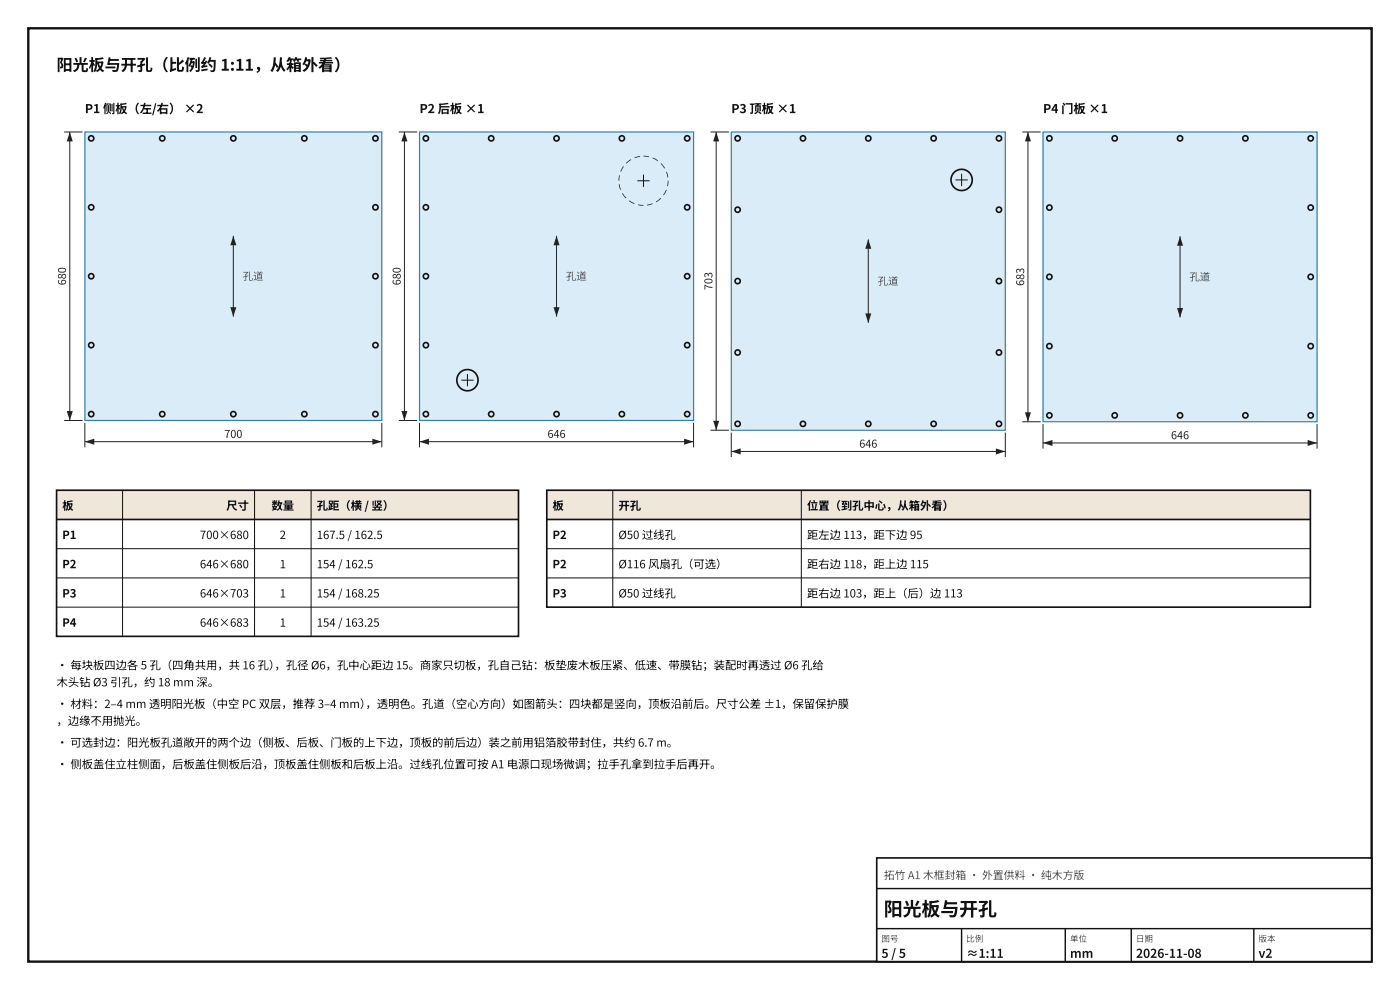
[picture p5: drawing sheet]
<svg xmlns="http://www.w3.org/2000/svg" width="297mm" height="210mm" viewBox="0 0 297 210" stroke-linecap="round" stroke-linejoin="round" font-family="sans-serif">
<path d="M18 28h63v61.2h-63z" fill="#d9ecf7"/>
<path d="M18 28h63v61.2h-63z" fill="none" stroke="#2f7fb5" stroke-width=".25"/>
<g fill="none" stroke="#111" stroke-width=".35">
<circle cx="19.4" cy="29.3" r=".55"/>
<circle cx="34.4" cy="29.3" r=".55"/>
<circle cx="49.5" cy="29.3" r=".55"/>
<circle cx="64.6" cy="29.3" r=".55"/>
<circle cx="79.7" cy="29.3" r=".55"/>
<circle cx="19.4" cy="44" r=".55"/>
<circle cx="19.4" cy="58.6" r=".55"/>
<circle cx="79.7" cy="44" r=".55"/>
<circle cx="79.7" cy="58.6" r=".55"/>
<circle cx="19.4" cy="73.2" r=".55"/>
<circle cx="79.7" cy="73.2" r=".55"/>
<circle cx="19.4" cy="87.8" r=".55"/>
<circle cx="34.4" cy="87.8" r=".55"/>
<circle cx="49.5" cy="87.8" r=".55"/>
<circle cx="64.6" cy="87.8" r=".55"/>
<circle cx="79.7" cy="87.8" r=".55"/>
</g>
<path d="M18 89.7v5.2M18 93.7h63M81 89.7v5.2" fill="none" stroke="#222" stroke-width=".21"/>
<g fill="#222">
<path d="M18 93.7l2-.6v1.2z"/>
<path d="M79 93.1l2 .6-2 .6z"/>
</g>
<path d="M13.6 28h3.9M14.8 28v61.2M13.6 89.2h3.9" fill="none" stroke="#222" stroke-width=".21"/>
<g fill="#222">
<path d="M14.8 28l.6 2h-1.2z"/>
<path d="M14.2 87.2h1.2l-.6 2z"/>
</g>
<path d="M49.5 50v17.2" fill="none" stroke="#222" stroke-width=".21"/>
<g fill="#222">
<path d="M49.5 50l.6 2h-1.2z"/>
<path d="M48.9 65.2h1.2l-.6 2z"/>
</g>
<path d="M89 28h58.1v61.2h-58.1z" fill="#d9ecf7"/>
<path d="M89 28h58.1v61.2h-58.1z" fill="none" stroke="#2f7fb5" stroke-width=".25"/>
<g fill="none" stroke="#111" stroke-width=".35">
<circle cx="90.4" cy="29.3" r=".55"/>
<circle cx="104.2" cy="29.3" r=".55"/>
<circle cx="118.1" cy="29.3" r=".55"/>
<circle cx="131.9" cy="29.3" r=".55"/>
<circle cx="145.8" cy="29.3" r=".55"/>
<circle cx="90.4" cy="44" r=".55"/>
<circle cx="90.4" cy="58.6" r=".55"/>
<circle cx="145.8" cy="44" r=".55"/>
<circle cx="145.8" cy="58.6" r=".55"/>
<circle cx="90.4" cy="73.2" r=".55"/>
<circle cx="145.8" cy="73.2" r=".55"/>
<circle cx="90.4" cy="87.8" r=".55"/>
<circle cx="99.2" cy="80.6" r="2.25"/>
<circle cx="104.2" cy="87.8" r=".55"/>
<circle cx="118.1" cy="87.8" r=".55"/>
<circle cx="131.9" cy="87.8" r=".55"/>
<circle cx="145.8" cy="87.8" r=".55"/>
</g>
<path d="M99.2 79.3v2.6M97.9 80.6h2.6" fill="none" stroke="#111" stroke-width=".21"/>
<path d="M141.3 40.2l.2 .1-.7 1.1-.1-.1zM139.1 42.8l1-.8 .2 .1-1.1 .8zM137.3 43.4l1.1-.3 .1 .2-1.2 .3zM135.4 43.4l1.1 .1v.2l-1.2-.2zM133.5 42.5l1.1 .6v.2l-1.2-.6zM132 41.1l.1-.1 .8 1-.1 .1zM131.3 39.1h.1l.3 1.1-.1 .1zM131.3 37.2h.2l-.1 1.1h-.2zM132.2 35.2l.2 .1-.6 1.1h-.2zM132.8 34.6l1-.8 .1 .1-1 .8zM134.6 33.4l1.2-.3v.2l-1.1 .3zM136.5 33l1.2 .2v.2l-1.2-.2zM138.5 33.4l1.1 .6-.1 .2-1.1-.6zM140.2 34.7l.1-.1 .8 1.1-.2 .1zM141.3 36.5l.2-.1 .3 1.2h-.2zM141.6 38.3h.2l-.1 1.2h-.2z" fill="#333"/>
<path d="M135.2 38.3h2.6M136.5 37v2.6" fill="none" stroke="#111" stroke-width=".21"/>
<path d="M89 89.7v5.2M89 93.7h58.1M147.1 89.7v5.2" fill="none" stroke="#222" stroke-width=".21"/>
<g fill="#222">
<path d="M89 93.7l2-.6v1.2z"/>
<path d="M145.1 93.1l2 .6-2 .6z"/>
</g>
<path d="M84.6 28h3.9M85.8 28v61.2M84.6 89.2h3.9" fill="none" stroke="#222" stroke-width=".21"/>
<g fill="#222">
<path d="M85.8 28l.6 2h-1.2z"/>
<path d="M85.2 87.2h1.2l-.6 2z"/>
</g>
<path d="M118.1 50v17.2" fill="none" stroke="#222" stroke-width=".21"/>
<g fill="#222">
<path d="M118.1 50l.6 2h-1.3z"/>
<path d="M117.4 65.2h1.3l-.6 2z"/>
</g>
<path d="M155.1 28h58.2v63.3h-58.2z" fill="#d9ecf7"/>
<path d="M155.1 28h58.2v63.3h-58.2z" fill="none" stroke="#2f7fb5" stroke-width=".25"/>
<g fill="none" stroke="#111" stroke-width=".35">
<circle cx="156.5" cy="29.3" r=".55"/>
<circle cx="170.3" cy="29.3" r=".55"/>
<circle cx="184.2" cy="29.3" r=".55"/>
<circle cx="198.1" cy="29.3" r=".55"/>
<circle cx="204" cy="38.2" r="2.25"/>
<circle cx="211.9" cy="29.3" r=".55"/>
<circle cx="156.5" cy="59.6" r=".55"/>
<circle cx="156.5" cy="44.5" r=".55"/>
<circle cx="211.9" cy="59.6" r=".55"/>
<circle cx="211.9" cy="44.5" r=".55"/>
<circle cx="156.5" cy="74.8" r=".55"/>
<circle cx="211.9" cy="74.8" r=".55"/>
<circle cx="156.5" cy="89.9" r=".55"/>
<circle cx="170.3" cy="89.9" r=".55"/>
<circle cx="184.2" cy="89.9" r=".55"/>
<circle cx="198.1" cy="89.9" r=".55"/>
<circle cx="211.9" cy="89.9" r=".55"/>
</g>
<path d="M202.7 38.2h2.6M204 36.9v2.6" fill="none" stroke="#111" stroke-width=".21"/>
<path d="M155.1 91.8v5.2M155.1 95.8h58.2M213.3 91.8v5.2" fill="none" stroke="#222" stroke-width=".21"/>
<g fill="#222">
<path d="M155.1 95.8l2-.7v1.3z"/>
<path d="M211.3 95.1l2 .7-2 .6z"/>
</g>
<path d="M150.7 28h3.9M151.9 28v63.3M150.7 91.3h3.9" fill="none" stroke="#222" stroke-width=".21"/>
<g fill="#222">
<path d="M151.9 28l.7 2h-1.3z"/>
<path d="M151.3 89.3h1.3l-.7 2z"/>
</g>
<path d="M184.2 50.8v17.7" fill="none" stroke="#222" stroke-width=".21"/>
<g fill="#222">
<path d="M184.2 50.8l.6 2h-1.2z"/>
<path d="M183.6 66.5h1.2l-.6 2z"/>
</g>
<path d="M221.3 28h58.1v61.5h-58.1z" fill="#d9ecf7"/>
<path d="M221.3 28h58.1v61.5h-58.1z" fill="none" stroke="#2f7fb5" stroke-width=".25"/>
<g fill="none" stroke="#111" stroke-width=".35">
<circle cx="222.6" cy="29.3" r=".55"/>
<circle cx="236.5" cy="29.3" r=".55"/>
<circle cx="250.3" cy="29.3" r=".55"/>
<circle cx="264.2" cy="29.3" r=".55"/>
<circle cx="278.1" cy="29.3" r=".55"/>
<circle cx="222.6" cy="58.7" r=".55"/>
<circle cx="222.6" cy="44" r=".55"/>
<circle cx="278.1" cy="58.7" r=".55"/>
<circle cx="278.1" cy="44" r=".55"/>
<circle cx="222.6" cy="73.4" r=".55"/>
<circle cx="278.1" cy="73.4" r=".55"/>
<circle cx="222.6" cy="88.1" r=".55"/>
<circle cx="236.5" cy="88.1" r=".55"/>
<circle cx="250.3" cy="88.1" r=".55"/>
<circle cx="264.2" cy="88.1" r=".55"/>
<circle cx="278.1" cy="88.1" r=".55"/>
</g>
<path d="M221.3 90v5.2M221.3 94h58.1M279.4 90v5.2" fill="none" stroke="#222" stroke-width=".21"/>
<g fill="#222">
<path d="M221.3 94l2-.7v1.3z"/>
<path d="M277.4 93.3l2 .7-2 .6z"/>
</g>
<path d="M216.9 28h3.9M218.1 28v61.5M216.9 89.5h3.9" fill="none" stroke="#222" stroke-width=".21"/>
<g fill="#222">
<path d="M218.1 28l.6 2h-1.3z"/>
<path d="M217.4 87.5h1.3l-.6 2z"/>
</g>
<path d="M250.3 50.1v17.2" fill="none" stroke="#222" stroke-width=".21"/>
<g fill="#222">
<path d="M250.3 50.1l.7 2h-1.3z"/>
<path d="M249.7 65.3h1.3l-.7 2z"/>
</g>
<path d="M12 104h98v6.2h-98z" fill="#efe7da"/>
<path d="M12 104h98v31h-98zM12 110.2h98" fill="none" stroke="#111" stroke-width=".35"/>
<path d="M12 116.4h98M26 104v31M54 104v31M66 104v31M12 122.6h98M12 128.8h98" fill="none" stroke="#111" stroke-width=".21"/>
<path d="M116 104h162v6.2h-162z" fill="#efe7da"/>
<path d="M116 104h162v24.8h-162zM116 110.2h162" fill="none" stroke="#111" stroke-width=".35"/>
<path d="M116 116.4h162M130 104v24.8M170 104v24.8M116 122.6h162" fill="none" stroke="#111" stroke-width=".21"/>
<path d="M6 6h285v198h-285z" fill="none" stroke="#111" stroke-width=".5"/>
<path d="M186 182h105v22h-105z" fill="#fff"/>
<path d="M186 182h105v22h-105z" fill="none" stroke="#111" stroke-width=".35"/>
<path d="M186 188.5h105M186 197h105M204 197v7M226 197v7M240 197v7M266 197v7" fill="none" stroke="#111" stroke-width=".3"/>
<text font-size="4" fill="#111" x="187.5" y="194.3">阳光板与开孔</text>
<text font-size="3.4" fill="#111" x="12" y="15">阳光板与开孔（比例约 1:11，从箱外看）</text>
<g font-size="2.6" fill="#111">
<text x="18" y="24">P1 侧板（左/右） ×2</text>
<text x="89" y="24">P2 后板 ×1</text>
<text x="155.1" y="24">P3 顶板 ×1</text>
<text x="221.3" y="24">P4 门板 ×1</text>
<text x="187" y="203.2">5 / 5</text>
<text x="205" y="203.2">≈1:11</text>
<text x="227" y="203.2">mm</text>
<text x="241" y="203.2">2026-11-08</text>
<text x="267" y="203.2">v2</text>
</g>
<g font-size="2.4" fill="#111">
<text x="13.2" y="108.1">板</text>
<text x="48" y="108.1">尺寸</text>
<text x="57.6" y="108.1">数量</text>
<text x="67.2" y="108.1">孔距（横 / 竖）</text>
<text x="117.2" y="108.1">板</text>
<text x="131.2" y="108.1">开孔</text>
<text x="171.2" y="108.1">位置（到孔中心，从箱外看）</text>
<text x="13.2" y="114.3">P1</text>
<text x="42.4" y="114.3">700×680</text>
<text x="59.3" y="114.3">2</text>
<text x="67.2" y="114.3">167.5 / 162.5</text>
<text x="117.2" y="114.3">P2</text>
<text x="131.2" y="114.3">Ø50 过线孔</text>
<text x="171.2" y="114.3">距左边 113，距下边 95</text>
<text x="13.2" y="120.5">P2</text>
<text x="42.4" y="120.5">646×680</text>
<text x="59.3" y="120.5">1</text>
<text x="67.2" y="120.5">154 / 162.5</text>
<text x="117.2" y="120.5">P2</text>
<text x="131.2" y="120.5">Ø116 风扇孔（可选）</text>
<text x="171.2" y="120.5">距右边 118，距上边 115</text>
<text x="13.2" y="126.7">P3</text>
<text x="42.4" y="126.7">646×703</text>
<text x="59.3" y="126.7">1</text>
<text x="67.2" y="126.7">154 / 168.25</text>
<text x="117.2" y="126.7">P3</text>
<text x="131.2" y="126.7">Ø50 过线孔</text>
<text x="171.2" y="126.7">距右边 103，距上（后）边 113</text>
<text x="13.2" y="132.9">P4</text>
<text x="42.4" y="132.9">646×683</text>
<text x="59.3" y="132.9">1</text>
<text x="67.2" y="132.9">154 / 163.25</text>
<text x="12" y="142">· 每块板四边各 5 孔（四角共用，共 16 孔）</text>
<text x="58.2" y="142">，孔径 Ø6，孔中心距边 15。商家只切板，孔自己钻：板垫废木板压紧、低速、带膜钻；装配时再透过 Ø6 孔给</text>
<text x="12" y="145.6">木头钻 Ø3 引孔，约 18 mm 深。</text>
<text x="12" y="150.2">· 材料：2–4 mm 透明阳光板（中空 PC 双层，推荐 3–4 mm）</text>
<text x="12" y="153.8">，边缘不用抛光。</text>
<text x="77.5" y="150.2">，透明色。孔道（空心方向）如图箭头：四块都是竖向，顶板沿前后。尺寸公差 ±1，保留保护膜</text>
<text x="12" y="158.4">· 可选封边：阳光板孔道敞开的两个边（侧板、后板、门板的上下边，顶板的前后边）装之前用铝箔胶带封住，共约 6.7 m。</text>
<text x="12" y="163">· 侧板盖住立柱侧面，后板盖住侧板后沿，顶板盖住侧板和后板上沿。过线孔位置可按 A1 电源口现场微调；拉手孔拿到拉手后再开。</text>
</g>
<g font-size="2.3" fill="#222">
<text x="14" y="60.5" transform="rotate(-90 14 60.5)">680</text>
<text x="85" y="60.5" transform="rotate(-90 85 60.5)">680</text>
<text x="151.1" y="61.5" transform="rotate(-90 151.1 61.5)">703</text>
<text x="217.3" y="60.6" transform="rotate(-90 217.3 60.6)">683</text>
<text x="47.6" y="92.9">700</text>
<text x="116.2" y="92.9">646</text>
<text x="182.3" y="95">646</text>
<text x="248.4" y="93.2">646</text>
</g>
<text font-size="2.3" fill="#555" x="187.5" y="186.5">拓竹 A1 木框封箱 · 外置供料 · 纯木方版</text>
<g font-size="2.2" fill="#555">
<text x="51.5" y="59.4">孔道</text>
<text x="120.1" y="59.4">孔道</text>
<text x="252.3" y="59.5">孔道</text>
<text x="186.2" y="60.4">孔道</text>
</g>
<g font-size="1.8" fill="#555">
<text x="187" y="199.8">图号</text>
<text x="205" y="199.8">比例</text>
<text x="227" y="199.8">单位</text>
<text x="241" y="199.8">日期</text>
<text x="267" y="199.8">版本</text>
</g>
</svg>
